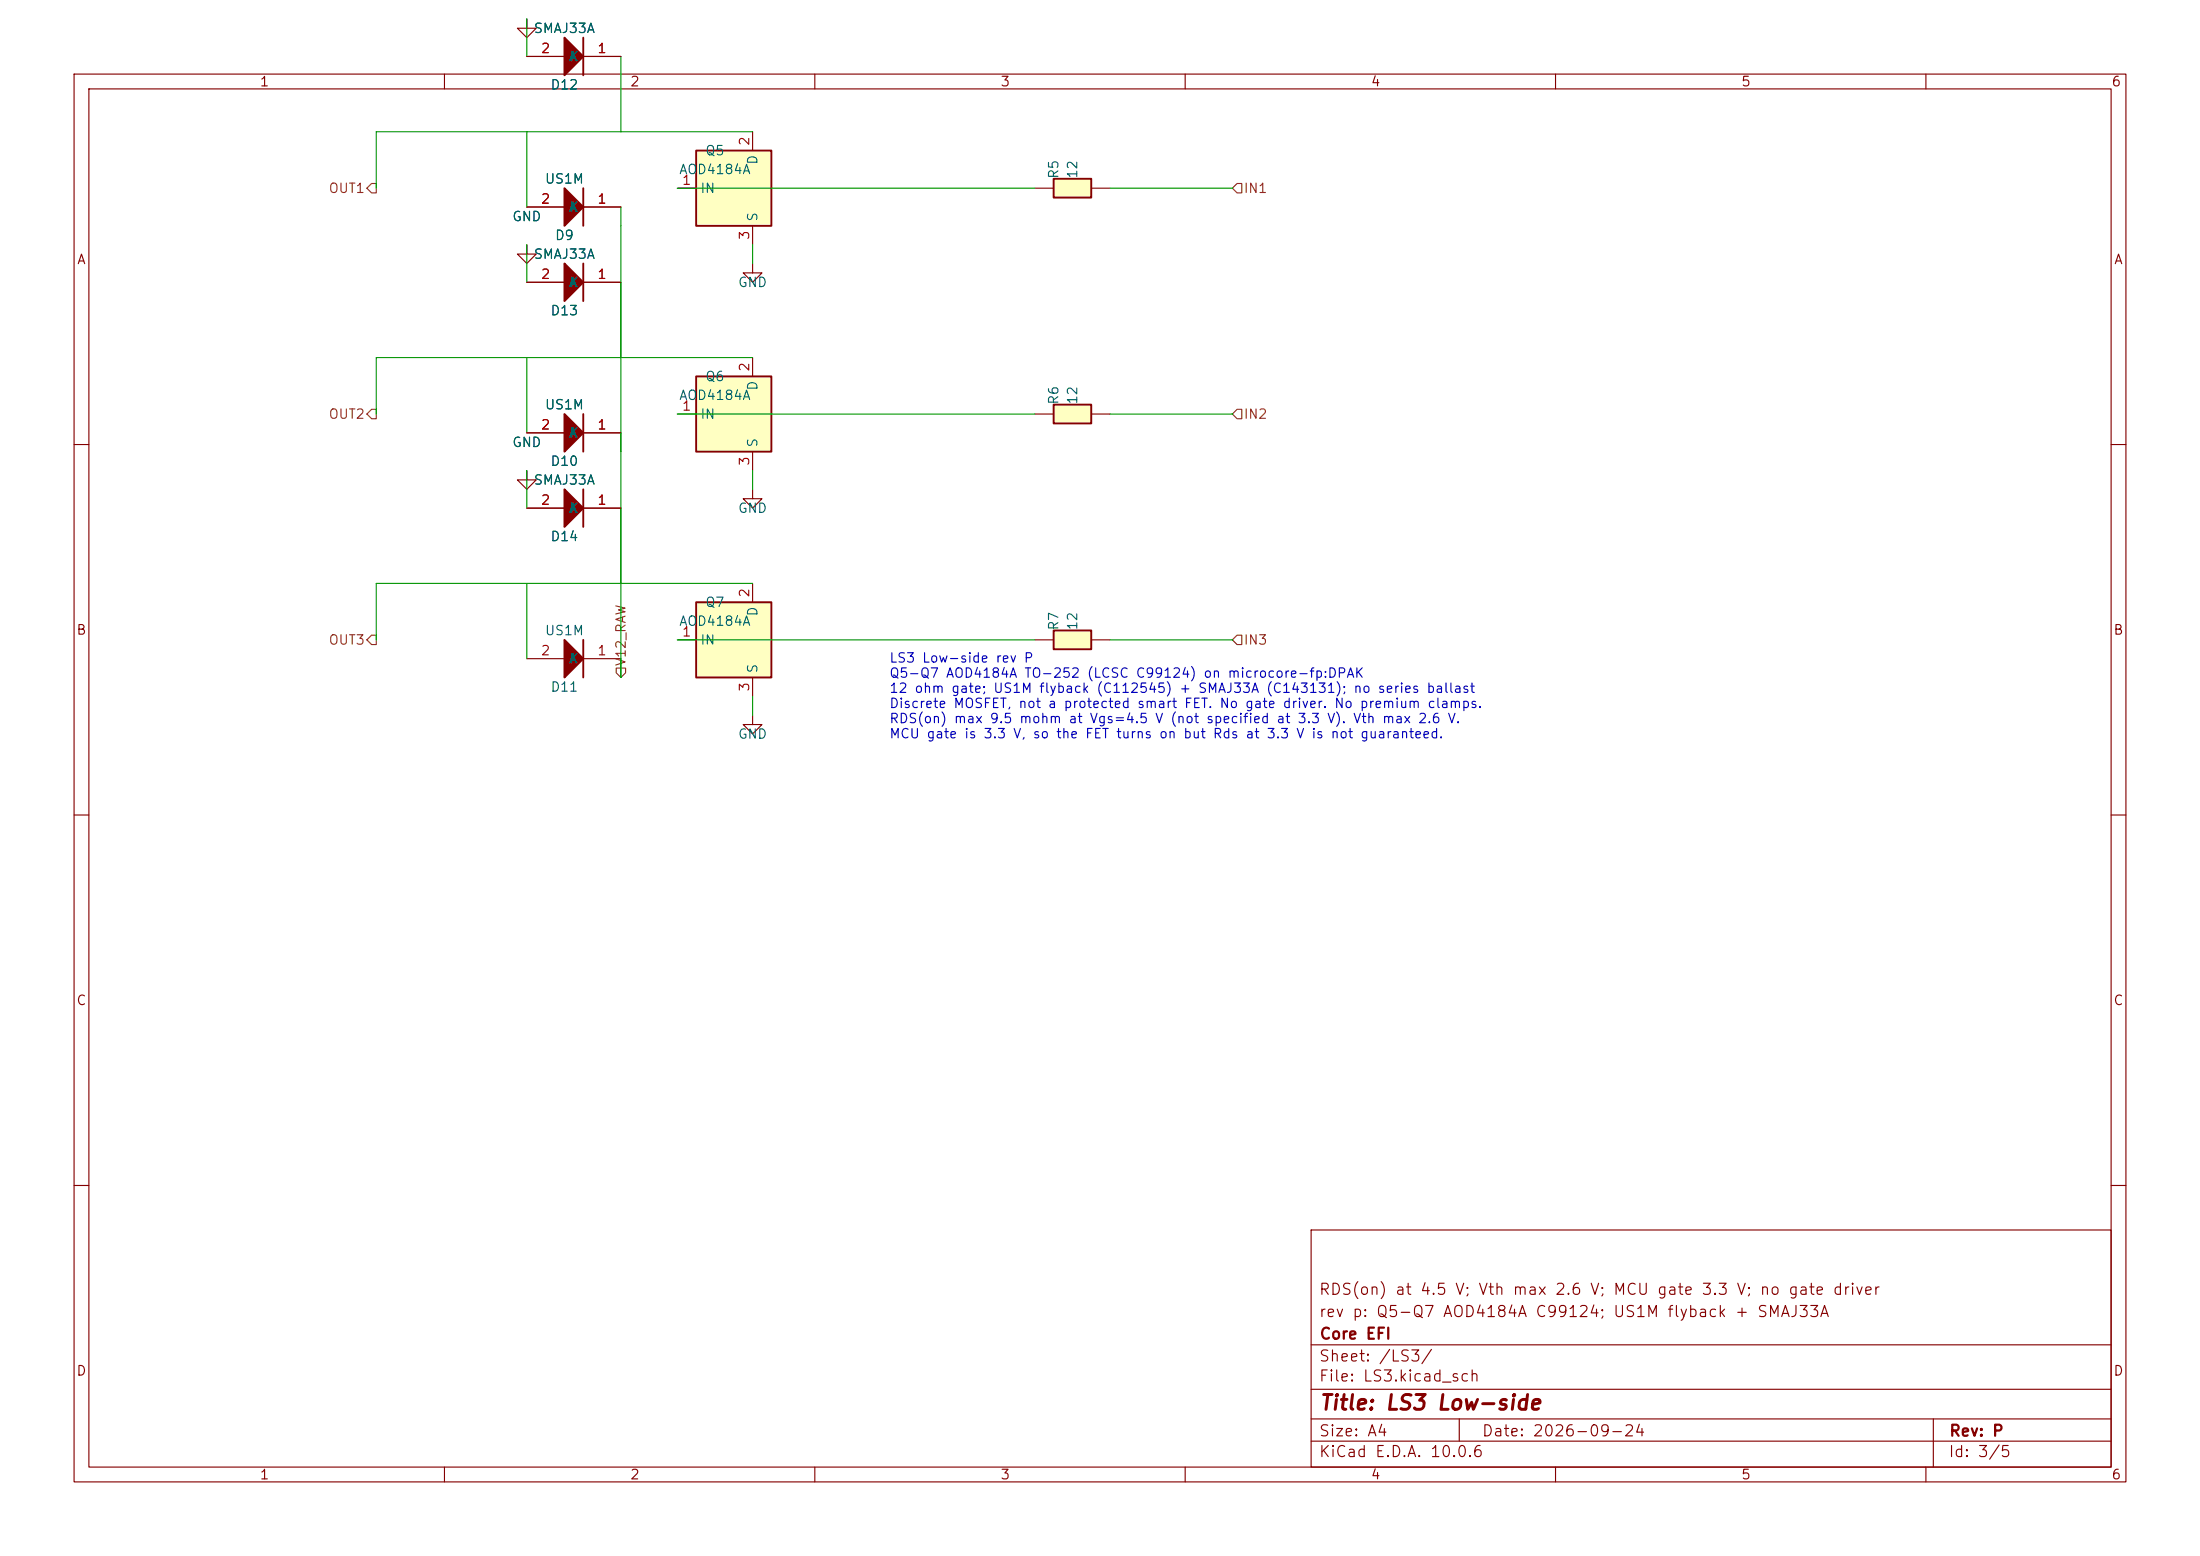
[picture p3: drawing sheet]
(kicad_sch
 (version 20231120)
 (generator "eeschema")
 (generator_version "8.0")
 (paper "A4")
 (title_block
  (title "LS3 Low-side")
  (date "2026-09-24")
  (rev "P")
  (company "Core EFI")
  (comment 1 "rev p: Q5-Q7 AOD4184A C99124; US1M flyback + SMAJ33A")
  (comment 2 "RDS(on) at 4.5 V; Vth max 2.6 V; MCU gate 3.3 V; no gate driver"))
 (lib_symbols
 (symbol "Power_Management:AUIPS2041L" (in_bom yes) (on_board yes)
    (property "Reference" "U" (at 3.81 1.27 0) (effects (font (size 1.27 1.27)) (justify left)))
    (property "Value" "AUIPS2041L" (at 3.81 -1.27 0) (effects (font (size 1.27 1.27)) (justify left)))
    (property "Footprint" "Package_TO_SOT_SMD:SOT-223-3_TabPin2" (at 0 0 0) (effects (font (size 1.27 1.27) italic) hide))
    (property "Datasheet" "https://www.infineon.com/dgdl/Infineon-AUIPS2041-DS-v01_00-EN.pdf?fileId=5546d4625a888733015aae147a9d4c57" (at 0 0 0) (effects (font (size 1.27 1.27)) hide))
    (symbol "AUIPS2041L_0_1"
    (rectangle (start -7.62 5.08) (end 2.54 -5.08) (stroke (width 0.254) (type default)) (fill (type background))))
    (symbol "AUIPS2041L_1_1"
    (pin input line (at -10.16 0 0) (length 2.54) (name "IN" (effects (font (size 1.27 1.27)))) (number "1" (effects (font (size 1.27 1.27)))))
    (pin passive line (at 0 7.62 270) (length 2.54) (name "D" (effects (font (size 1.27 1.27)))) (number "2" (effects (font (size 1.27 1.27)))))
    (pin power_in line (at 0 -7.62 90) (length 2.54) (name "S" (effects (font (size 1.27 1.27)))) (number "3" (effects (font (size 1.27 1.27)))))))
 (symbol "hellen-one-common:Res" (pin_numbers hide) (in_bom yes) (on_board yes)
    (property "Reference" "R" (at 3.81 2.54 0) (effects (font (size 1.27 1.27))))
    (property "Value" "Res" (at 5.08 -2.54 0) (effects (font (size 1.27 1.27))))
    (property "Footprint" "microcore-fp:R0603" (at 3.81 -3.81 0) (effects (font (size 1.27 1.27)) hide))
    (property "Datasheet" "" (at 0 0 0) (effects (font (size 1.27 1.27)) hide))
    (property "LCSC" "" (at 0 0 0) (effects (font (size 1.27 1.27))))
    (symbol "Res_1_0"
    (rectangle (start 2.54 -1.27) (end 7.62 1.27) (stroke (width 0.254) (type default)) (fill (type background)))
    (pin passive line (at 0 0 0) (length 2.54) (name "" (effects (font (size 1.27 1.27)))) (number "1" (effects (font (size 1.27 1.27)))))
    (pin passive line (at 10.16 0 180) (length 2.54) (name "" (effects (font (size 1.27 1.27)))) (number "2" (effects (font (size 1.27 1.27)))))))
 (symbol "hellen-one-common:+12V_RAW" (power) (pin_names (offset 0)) (in_bom yes) (on_board yes)
    (property "Reference" "#PWR" (at 0 -3.81 0) (effects (font (size 1.27 1.27)) hide))
    (property "Value" "+12V_RAW" (at 0 3.556 0) (effects (font (size 1.27 1.27))))
    (property "Footprint" "" (at 0 0 0) (effects (font (size 1.27 1.27)) hide))
    (property "Datasheet" "" (at 0 0 0) (effects (font (size 1.27 1.27)) hide))
    (symbol "+12V_RAW_0_1"
    (polyline (pts (xy -0.762 1.27) (xy 0 2.54)) (stroke (width 0) (type default)) (fill (type none)))
    (polyline (pts (xy 0 0) (xy 0 2.54)) (stroke (width 0) (type default)) (fill (type none)))
    (polyline (pts (xy 0 2.54) (xy 0.762 1.27)) (stroke (width 0) (type default)) (fill (type none))))
    (symbol "+12V_RAW_1_1"
    (pin power_in line (at 0 0 90) (length 0) hide (name "+12V_RAW" (effects (font (size 1.27 1.27)))) (number "1" (effects (font (size 1.27 1.27)))))))
 (symbol "hellen-one-common:1N4148WS" (in_bom yes) (on_board yes)
    (property "Reference" "D" (at 0 2.54 0) (effects (font (size 1.27 1.27))))
    (property "Value" "1N4148WS" (at 0 -3.81 0) (effects (font (size 1.27 1.27))))
    (property "Footprint" "microcore-fp:SOD-323" (at 2.54 -6.35 0) (effects (font (size 1.27 1.27)) hide))
    (property "Datasheet" "" (at 0 2.54 0) (effects (font (size 1.27 1.27)) hide))
    (property "LCSC" "C2128" (at 0 0 0) (effects (font (size 1.27 1.27)) hide))
    (symbol "1N4148WS_1_0"
    (polyline (pts (xy 2.54 2.54) (xy 2.54 -2.54)) (stroke (width 0.254) (type default)) (fill (type none)))
    (polyline (pts (xy 0 -2.54) (xy 2.54 0) (xy 0 2.54) (xy 0 -2.54)) (stroke (width 0.254) (type default)) (fill (type outline)))
    (pin passive line (at 7.62 0 180) (length 5.08) (name "K" (effects (font (size 1.27 1.27)))) (number "1" (effects (font (size 1.27 1.27)))))
    (pin passive line (at -5.08 0 0) (length 5.08) (name "A" (effects (font (size 1.27 1.27)))) (number "2" (effects (font (size 1.27 1.27)))))))
 (symbol "power:GND" (power) (pin_names (offset 0)) (in_bom yes) (on_board yes)
    (property "Reference" "#PWR" (at 0 -6.35 0) (effects (font (size 1.27 1.27)) hide))
    (property "Value" "GND" (at 0 -3.81 0) (effects (font (size 1.27 1.27))))
    (property "Footprint" "" (at 0 0 0) (effects (font (size 1.27 1.27)) hide))
    (property "Datasheet" "" (at 0 0 0) (effects (font (size 1.27 1.27)) hide))
    (symbol "GND_0_1"
    (polyline (pts (xy 0 0) (xy 0 -1.27) (xy 1.27 -1.27) (xy 0 -2.54) (xy -1.27 -1.27) (xy 0 -1.27)) (stroke (width 0) (type default)) (fill (type none))))
    (symbol "GND_1_1"
    (pin power_in line (at 0 0 270) (length 0) hide (name "GND" (effects (font (size 1.27 1.27)))) (number "1" (effects (font (size 1.27 1.27))))))))
 (symbol
  (lib_id "Power_Management:AUIPS2041L")
  (at 101.6 25.4 0)
  (unit 1)
  (exclude_from_sim no)
  (in_bom yes)
  (on_board yes)
  (dnp no)
  (property "Reference" "Q5" (at 96.52 20.32 0) (effects (font (size 1.27 1.27))))
  (property "Value" "AOD4184A" (at 96.52 22.86 0) (effects (font (size 1.27 1.27))))
  (property "Footprint" "microcore-fp:DPAK" (at 101.6 25.4 0) (effects (font (size 1.27 1.27)) (hide yes)))
  (property "Datasheet" "" (at 101.6 25.4 0) (effects (font (size 1.27 1.27)) (hide yes)))
  (pin "1")
  (pin "2")
  (pin "3"))
 (symbol
  (lib_id "hellen-one-common:Res")
  (at 139.7 25.4 0)
  (unit 1)
  (exclude_from_sim no)
  (in_bom yes)
  (on_board yes)
  (dnp no)
  (property "Reference" "R5" (at 142.24 22.86 90) (effects (font (size 1.27 1.27))))
  (property "Value" "12" (at 144.78 22.86 90) (effects (font (size 1.27 1.27))))
  (property "Footprint" "microcore-fp:R0603" (at 139.7 25.4 0) (effects (font (size 1.27 1.27)) (hide yes)))
  (property "Datasheet" "" (at 139.7 25.4 0) (effects (font (size 1.27 1.27)) (hide yes)))
  (pin "1")
  (pin "2"))
 (symbol
  (lib_id "power:GND")
  (at 101.6 35.56 0)
  (unit 1)
  (exclude_from_sim no)
  (in_bom yes)
  (on_board yes)
  (dnp no)
  (property "Reference" "#PWR05" (at 101.6 38.099999999999994 0) (effects (font (size 1.27 1.27)) (hide yes)))
  (property "Value" "GND" (at 101.6 38.099999999999994 0) (effects (font (size 1.27 1.27))))
  (property "Footprint" "" (at 101.6 25.4 0) (effects (font (size 1.27 1.27)) (hide yes)))
  (property "Datasheet" "" (at 101.6 25.4 0) (effects (font (size 1.27 1.27)) (hide yes)))
  (pin "1"))
 (symbol
  (lib_id "Power_Management:AUIPS2041L")
  (at 101.6 55.879999999999995 0)
  (unit 1)
  (exclude_from_sim no)
  (in_bom yes)
  (on_board yes)
  (dnp no)
  (property "Reference" "Q6" (at 96.52 50.8 0) (effects (font (size 1.27 1.27))))
  (property "Value" "AOD4184A" (at 96.52 53.339999999999996 0) (effects (font (size 1.27 1.27))))
  (property "Footprint" "microcore-fp:DPAK" (at 101.6 55.879999999999995 0) (effects (font (size 1.27 1.27)) (hide yes)))
  (property "Datasheet" "" (at 101.6 55.879999999999995 0) (effects (font (size 1.27 1.27)) (hide yes)))
  (pin "1")
  (pin "2")
  (pin "3"))
 (symbol
  (lib_id "hellen-one-common:Res")
  (at 139.7 55.879999999999995 0)
  (unit 1)
  (exclude_from_sim no)
  (in_bom yes)
  (on_board yes)
  (dnp no)
  (property "Reference" "R6" (at 142.24 53.339999999999996 90) (effects (font (size 1.27 1.27))))
  (property "Value" "12" (at 144.78 53.339999999999996 90) (effects (font (size 1.27 1.27))))
  (property "Footprint" "microcore-fp:R0603" (at 139.7 55.879999999999995 0) (effects (font (size 1.27 1.27)) (hide yes)))
  (property "Datasheet" "" (at 139.7 55.879999999999995 0) (effects (font (size 1.27 1.27)) (hide yes)))
  (pin "1")
  (pin "2"))
 (symbol
  (lib_id "power:GND")
  (at 101.6 66.03999999999999 0)
  (unit 1)
  (exclude_from_sim no)
  (in_bom yes)
  (on_board yes)
  (dnp no)
  (property "Reference" "#PWR06" (at 101.6 68.58 0) (effects (font (size 1.27 1.27)) (hide yes)))
  (property "Value" "GND" (at 101.6 68.58 0) (effects (font (size 1.27 1.27))))
  (property "Footprint" "" (at 101.6 55.879999999999995 0) (effects (font (size 1.27 1.27)) (hide yes)))
  (property "Datasheet" "" (at 101.6 55.879999999999995 0) (effects (font (size 1.27 1.27)) (hide yes)))
  (pin "1"))
 (symbol
  (lib_id "Power_Management:AUIPS2041L")
  (at 101.6 86.36 0)
  (unit 1)
  (exclude_from_sim no)
  (in_bom yes)
  (on_board yes)
  (dnp no)
  (property "Reference" "Q7" (at 96.52 81.28 0) (effects (font (size 1.27 1.27))))
  (property "Value" "AOD4184A" (at 96.52 83.82 0) (effects (font (size 1.27 1.27))))
  (property "Footprint" "microcore-fp:DPAK" (at 101.6 86.36 0) (effects (font (size 1.27 1.27)) (hide yes)))
  (property "Datasheet" "" (at 101.6 86.36 0) (effects (font (size 1.27 1.27)) (hide yes)))
  (pin "1")
  (pin "2")
  (pin "3"))
 (symbol
  (lib_id "hellen-one-common:Res")
  (at 139.7 86.36 0)
  (unit 1)
  (exclude_from_sim no)
  (in_bom yes)
  (on_board yes)
  (dnp no)
  (property "Reference" "R7" (at 142.24 83.82 90) (effects (font (size 1.27 1.27))))
  (property "Value" "12" (at 144.78 83.82 90) (effects (font (size 1.27 1.27))))
  (property "Footprint" "microcore-fp:R0603" (at 139.7 86.36 0) (effects (font (size 1.27 1.27)) (hide yes)))
  (property "Datasheet" "" (at 139.7 86.36 0) (effects (font (size 1.27 1.27)) (hide yes)))
  (pin "1")
  (pin "2"))
 (symbol
  (lib_id "power:GND")
  (at 101.6 96.52 0)
  (unit 1)
  (exclude_from_sim no)
  (in_bom yes)
  (on_board yes)
  (dnp no)
  (property "Reference" "#PWR07" (at 101.6 99.06 0) (effects (font (size 1.27 1.27)) (hide yes)))
  (property "Value" "GND" (at 101.6 99.06 0) (effects (font (size 1.27 1.27))))
  (property "Footprint" "" (at 101.6 86.36 0) (effects (font (size 1.27 1.27)) (hide yes)))
  (property "Datasheet" "" (at 101.6 86.36 0) (effects (font (size 1.27 1.27)) (hide yes)))
  (pin "1"))
 (hierarchical_label "IN1"
  (shape input)
  (at 166.37 25.4 0)
  (effects (font (size 1.27 1.27)) (justify left)))
 (hierarchical_label "OUT1"
  (shape output)
  (at 50.8 25.4 180)
  (effects (font (size 1.27 1.27)) (justify right)))
 (hierarchical_label "IN2"
  (shape input)
  (at 166.37 55.879999999999995 0)
  (effects (font (size 1.27 1.27)) (justify left)))
 (hierarchical_label "OUT2"
  (shape output)
  (at 50.8 55.879999999999995 180)
  (effects (font (size 1.27 1.27)) (justify right)))
 (hierarchical_label "IN3"
  (shape input)
  (at 166.37 86.36 0)
  (effects (font (size 1.27 1.27)) (justify left)))
 (hierarchical_label "OUT3"
  (shape output)
  (at 50.8 86.36 180)
  (effects (font (size 1.27 1.27)) (justify right)))
 (text "LS3 Low-side rev P\nQ5-Q7 AOD4184A TO-252 (LCSC C99124) on microcore-fp:DPAK\n12 ohm gate; US1M flyback (C112545) + SMAJ33A (C143131); no series ballast\nDiscrete MOSFET, not a protected smart FET. No gate driver. No premium clamps.\nRDS(on) max 9.5 mohm at Vgs=4.5 V (not specified at 3.3 V). Vth max 2.6 V.\nMCU gate is 3.3 V, so the FET turns on but Rds at 3.3 V is not guaranteed."
  (at 120 100 0)
  (effects (font (size 1.27 1.27)) (justify left bottom)))
 (wire
  (pts (xy 50.8 25.4) (xy 50.8 17.78))
  (stroke (width 0) (type default)))
 (wire
  (pts (xy 50.8 17.78) (xy 71.12 17.78))
  (stroke (width 0) (type default)))
 (wire
  (pts (xy 71.12 17.78) (xy 83.82 17.78))
  (stroke (width 0) (type default)))
 (wire
  (pts (xy 83.82 17.78) (xy 101.6 17.78))
  (stroke (width 0) (type default)))
 (wire
  (pts (xy 101.6 33.02) (xy 101.6 35.56))
  (stroke (width 0) (type default)))
 (wire
  (pts (xy 166.37 25.4) (xy 149.86 25.4))
  (stroke (width 0) (type default)))
 (wire
  (pts (xy 139.7 25.4) (xy 91.44 25.4))
  (stroke (width 0) (type default)))
 (wire
  (pts (xy 50.8 55.88) (xy 50.8 48.26))
  (stroke (width 0) (type default)))
 (wire
  (pts (xy 50.8 48.26) (xy 71.12 48.26))
  (stroke (width 0) (type default)))
 (wire
  (pts (xy 71.12 48.26) (xy 83.82 48.26))
  (stroke (width 0) (type default)))
 (wire
  (pts (xy 83.82 48.26) (xy 101.6 48.26))
  (stroke (width 0) (type default)))
 (wire
  (pts (xy 101.6 63.5) (xy 101.6 66.04))
  (stroke (width 0) (type default)))
 (wire
  (pts (xy 166.37 55.88) (xy 149.86 55.88))
  (stroke (width 0) (type default)))
 (wire
  (pts (xy 139.7 55.88) (xy 91.44 55.88))
  (stroke (width 0) (type default)))
 (wire
  (pts (xy 50.8 86.36) (xy 50.8 78.74))
  (stroke (width 0) (type default)))
 (wire
  (pts (xy 50.8 78.74) (xy 71.12 78.74))
  (stroke (width 0) (type default)))
 (wire
  (pts (xy 71.12 78.74) (xy 83.82 78.74))
  (stroke (width 0) (type default)))
 (wire
  (pts (xy 83.82 78.74) (xy 101.6 78.74))
  (stroke (width 0) (type default)))
 (wire
  (pts (xy 101.6 93.98) (xy 101.6 96.52))
  (stroke (width 0) (type default)))
 (wire
  (pts (xy 166.37 86.36) (xy 149.86 86.36))
  (stroke (width 0) (type default)))
 (wire
  (pts (xy 139.7 86.36) (xy 91.44 86.36))
  (stroke (width 0) (type default)))
 (symbol
  (lib_id "hellen-one-common:1N4148WS")
  (at 76.2 27.94 0)
  (unit 1)
  (exclude_from_sim no)
  (in_bom yes)
  (on_board yes)
  (dnp no)
  (property "Reference" "D9" (at 76.2 31.75 0) (effects (font (size 1.27 1.27))))
  (property "Value" "US1M" (at 76.2 24.13 0) (effects (font (size 1.27 1.27))))
  (property "Footprint" "microcore-fp:DO214AC" (at 76.2 27.94 0) (effects (font (size 1.27 1.27)) (hide yes)))
  (property "Datasheet" "" (at 76.2 27.94 0) (effects (font (size 1.27 1.27)) (hide yes)))
  (property "LCSC" "C112545" (at 76.2 27.94 0) (effects (font (size 1.27 1.27)) (hide yes)))
  (pin "1")
  (pin "2"))
 (wire
  (pts (xy 71.12 27.94) (xy 71.12 17.78))
  (stroke (width 0) (type default)))
 (wire
  (pts (xy 83.82 27.94) (xy 83.82 30.48))
  (stroke (width 0) (type default)))
 (symbol
  (lib_id "hellen-one-common:1N4148WS")
  (at 76.2 7.62 0)
  (unit 1)
  (exclude_from_sim no)
  (in_bom yes)
  (on_board yes)
  (dnp no)
  (property "Reference" "D12" (at 76.2 11.43 0) (effects (font (size 1.27 1.27))))
  (property "Value" "SMAJ33A" (at 76.2 3.81 0) (effects (font (size 1.27 1.27))))
  (property "Footprint" "microcore-fp:DO214AC" (at 76.2 7.62 0) (effects (font (size 1.27 1.27)) (hide yes)))
  (property "Datasheet" "" (at 76.2 7.62 0) (effects (font (size 1.27 1.27)) (hide yes)))
  (property "LCSC" "C143131" (at 76.2 7.62 0) (effects (font (size 1.27 1.27)) (hide yes)))
  (pin "1")
  (pin "2"))
 (wire
  (pts (xy 83.82 7.62) (xy 83.82 17.78))
  (stroke (width 0) (type default)))
 (wire
  (pts (xy 71.12 7.62) (xy 71.12 2.54))
  (stroke (width 0) (type default)))
 (symbol
  (lib_id "power:GND")
  (at 71.12 2.54 0)
  (unit 1)
  (exclude_from_sim no)
  (in_bom yes)
  (on_board yes)
  (dnp no)
  (property "Reference" "#PWR22" (at 71.12 2.54 0) (effects (font (size 1.27 1.27)) (hide yes)))
  (property "Value" "GND" (at 71.12 -1.27 0) (effects (font (size 1.27 1.27))))
  (property "Footprint" "" (at 71.12 2.54 0) (effects (font (size 1.27 1.27)) (hide yes)))
  (property "Datasheet" "" (at 71.12 2.54 0) (effects (font (size 1.27 1.27)) (hide yes)))
  (pin "1"))
 (symbol
  (lib_id "hellen-one-common:1N4148WS")
  (at 76.2 58.42 0)
  (unit 1)
  (exclude_from_sim no)
  (in_bom yes)
  (on_board yes)
  (dnp no)
  (property "Reference" "D10" (at 76.2 62.23 0) (effects (font (size 1.27 1.27))))
  (property "Value" "US1M" (at 76.2 54.61 0) (effects (font (size 1.27 1.27))))
  (property "Footprint" "microcore-fp:DO214AC" (at 76.2 58.42 0) (effects (font (size 1.27 1.27)) (hide yes)))
  (property "Datasheet" "" (at 76.2 58.42 0) (effects (font (size 1.27 1.27)) (hide yes)))
  (property "LCSC" "C112545" (at 76.2 58.42 0) (effects (font (size 1.27 1.27)) (hide yes)))
  (pin "1")
  (pin "2"))
 (wire
  (pts (xy 71.12 58.42) (xy 71.12 48.26))
  (stroke (width 0) (type default)))
 (wire
  (pts (xy 83.82 58.42) (xy 83.82 60.96))
  (stroke (width 0) (type default)))
 (symbol
  (lib_id "hellen-one-common:1N4148WS")
  (at 76.2 38.1 0)
  (unit 1)
  (exclude_from_sim no)
  (in_bom yes)
  (on_board yes)
  (dnp no)
  (property "Reference" "D13" (at 76.2 41.91 0) (effects (font (size 1.27 1.27))))
  (property "Value" "SMAJ33A" (at 76.2 34.29 0) (effects (font (size 1.27 1.27))))
  (property "Footprint" "microcore-fp:DO214AC" (at 76.2 38.1 0) (effects (font (size 1.27 1.27)) (hide yes)))
  (property "Datasheet" "" (at 76.2 38.1 0) (effects (font (size 1.27 1.27)) (hide yes)))
  (property "LCSC" "C143131" (at 76.2 38.1 0) (effects (font (size 1.27 1.27)) (hide yes)))
  (pin "1")
  (pin "2"))
 (wire
  (pts (xy 83.82 38.1) (xy 83.82 48.26))
  (stroke (width 0) (type default)))
 (wire
  (pts (xy 71.12 38.1) (xy 71.12 33.02))
  (stroke (width 0) (type default)))
 (symbol
  (lib_id "power:GND")
  (at 71.12 33.02 0)
  (unit 1)
  (exclude_from_sim no)
  (in_bom yes)
  (on_board yes)
  (dnp no)
  (property "Reference" "#PWR24" (at 71.12 33.02 0) (effects (font (size 1.27 1.27)) (hide yes)))
  (property "Value" "GND" (at 71.12 29.21 0) (effects (font (size 1.27 1.27))))
  (property "Footprint" "" (at 71.12 33.02 0) (effects (font (size 1.27 1.27)) (hide yes)))
  (property "Datasheet" "" (at 71.12 33.02 0) (effects (font (size 1.27 1.27)) (hide yes)))
  (pin "1"))
 (symbol
  (lib_id "hellen-one-common:1N4148WS")
  (at 76.2 88.9 0)
  (unit 1)
  (exclude_from_sim no)
  (in_bom yes)
  (on_board yes)
  (dnp no)
  (property "Reference" "D11" (at 76.2 92.71 0) (effects (font (size 1.27 1.27))))
  (property "Value" "US1M" (at 76.2 85.09 0) (effects (font (size 1.27 1.27))))
  (property "Footprint" "microcore-fp:DO214AC" (at 76.2 88.9 0) (effects (font (size 1.27 1.27)) (hide yes)))
  (property "Datasheet" "" (at 76.2 88.9 0) (effects (font (size 1.27 1.27)) (hide yes)))
  (property "LCSC" "C112545" (at 76.2 88.9 0) (effects (font (size 1.27 1.27)) (hide yes)))
  (pin "1")
  (pin "2"))
 (wire
  (pts (xy 71.12 88.9) (xy 71.12 78.74))
  (stroke (width 0) (type default)))
 (wire
  (pts (xy 83.82 88.9) (xy 83.82 91.44))
  (stroke (width 0) (type default)))
 (symbol
  (lib_id "hellen-one-common:1N4148WS")
  (at 76.2 68.58 0)
  (unit 1)
  (exclude_from_sim no)
  (in_bom yes)
  (on_board yes)
  (dnp no)
  (property "Reference" "D14" (at 76.2 72.39 0) (effects (font (size 1.27 1.27))))
  (property "Value" "SMAJ33A" (at 76.2 64.77 0) (effects (font (size 1.27 1.27))))
  (property "Footprint" "microcore-fp:DO214AC" (at 76.2 68.58 0) (effects (font (size 1.27 1.27)) (hide yes)))
  (property "Datasheet" "" (at 76.2 68.58 0) (effects (font (size 1.27 1.27)) (hide yes)))
  (property "LCSC" "C143131" (at 76.2 68.58 0) (effects (font (size 1.27 1.27)) (hide yes)))
  (pin "1")
  (pin "2"))
 (wire
  (pts (xy 83.82 68.58) (xy 83.82 78.74))
  (stroke (width 0) (type default)))
 (wire
  (pts (xy 71.12 68.58) (xy 71.12 63.5))
  (stroke (width 0) (type default)))
 (symbol
  (lib_id "power:GND")
  (at 71.12 63.5 0)
  (unit 1)
  (exclude_from_sim no)
  (in_bom yes)
  (on_board yes)
  (dnp no)
  (property "Reference" "#PWR26" (at 71.12 63.5 0) (effects (font (size 1.27 1.27)) (hide yes)))
  (property "Value" "GND" (at 71.12 59.69 0) (effects (font (size 1.27 1.27))))
  (property "Footprint" "" (at 71.12 63.5 0) (effects (font (size 1.27 1.27)) (hide yes)))
  (property "Datasheet" "" (at 71.12 63.5 0) (effects (font (size 1.27 1.27)) (hide yes)))
  (pin "1"))
 (wire
  (pts (xy 83.82 30.48) (xy 83.82 60.96))
  (stroke (width 0) (type default)))
 (wire
  (pts (xy 83.82 60.96) (xy 83.82 91.44))
  (stroke (width 0) (type default)))
 (hierarchical_label "V12_RAW"
  (shape input)
  (at 83.82 91.44 90)
  (effects (font (size 1.27 1.27)) (justify left)))
 (sheet_instances
  (path ""
   (page "3"))))
